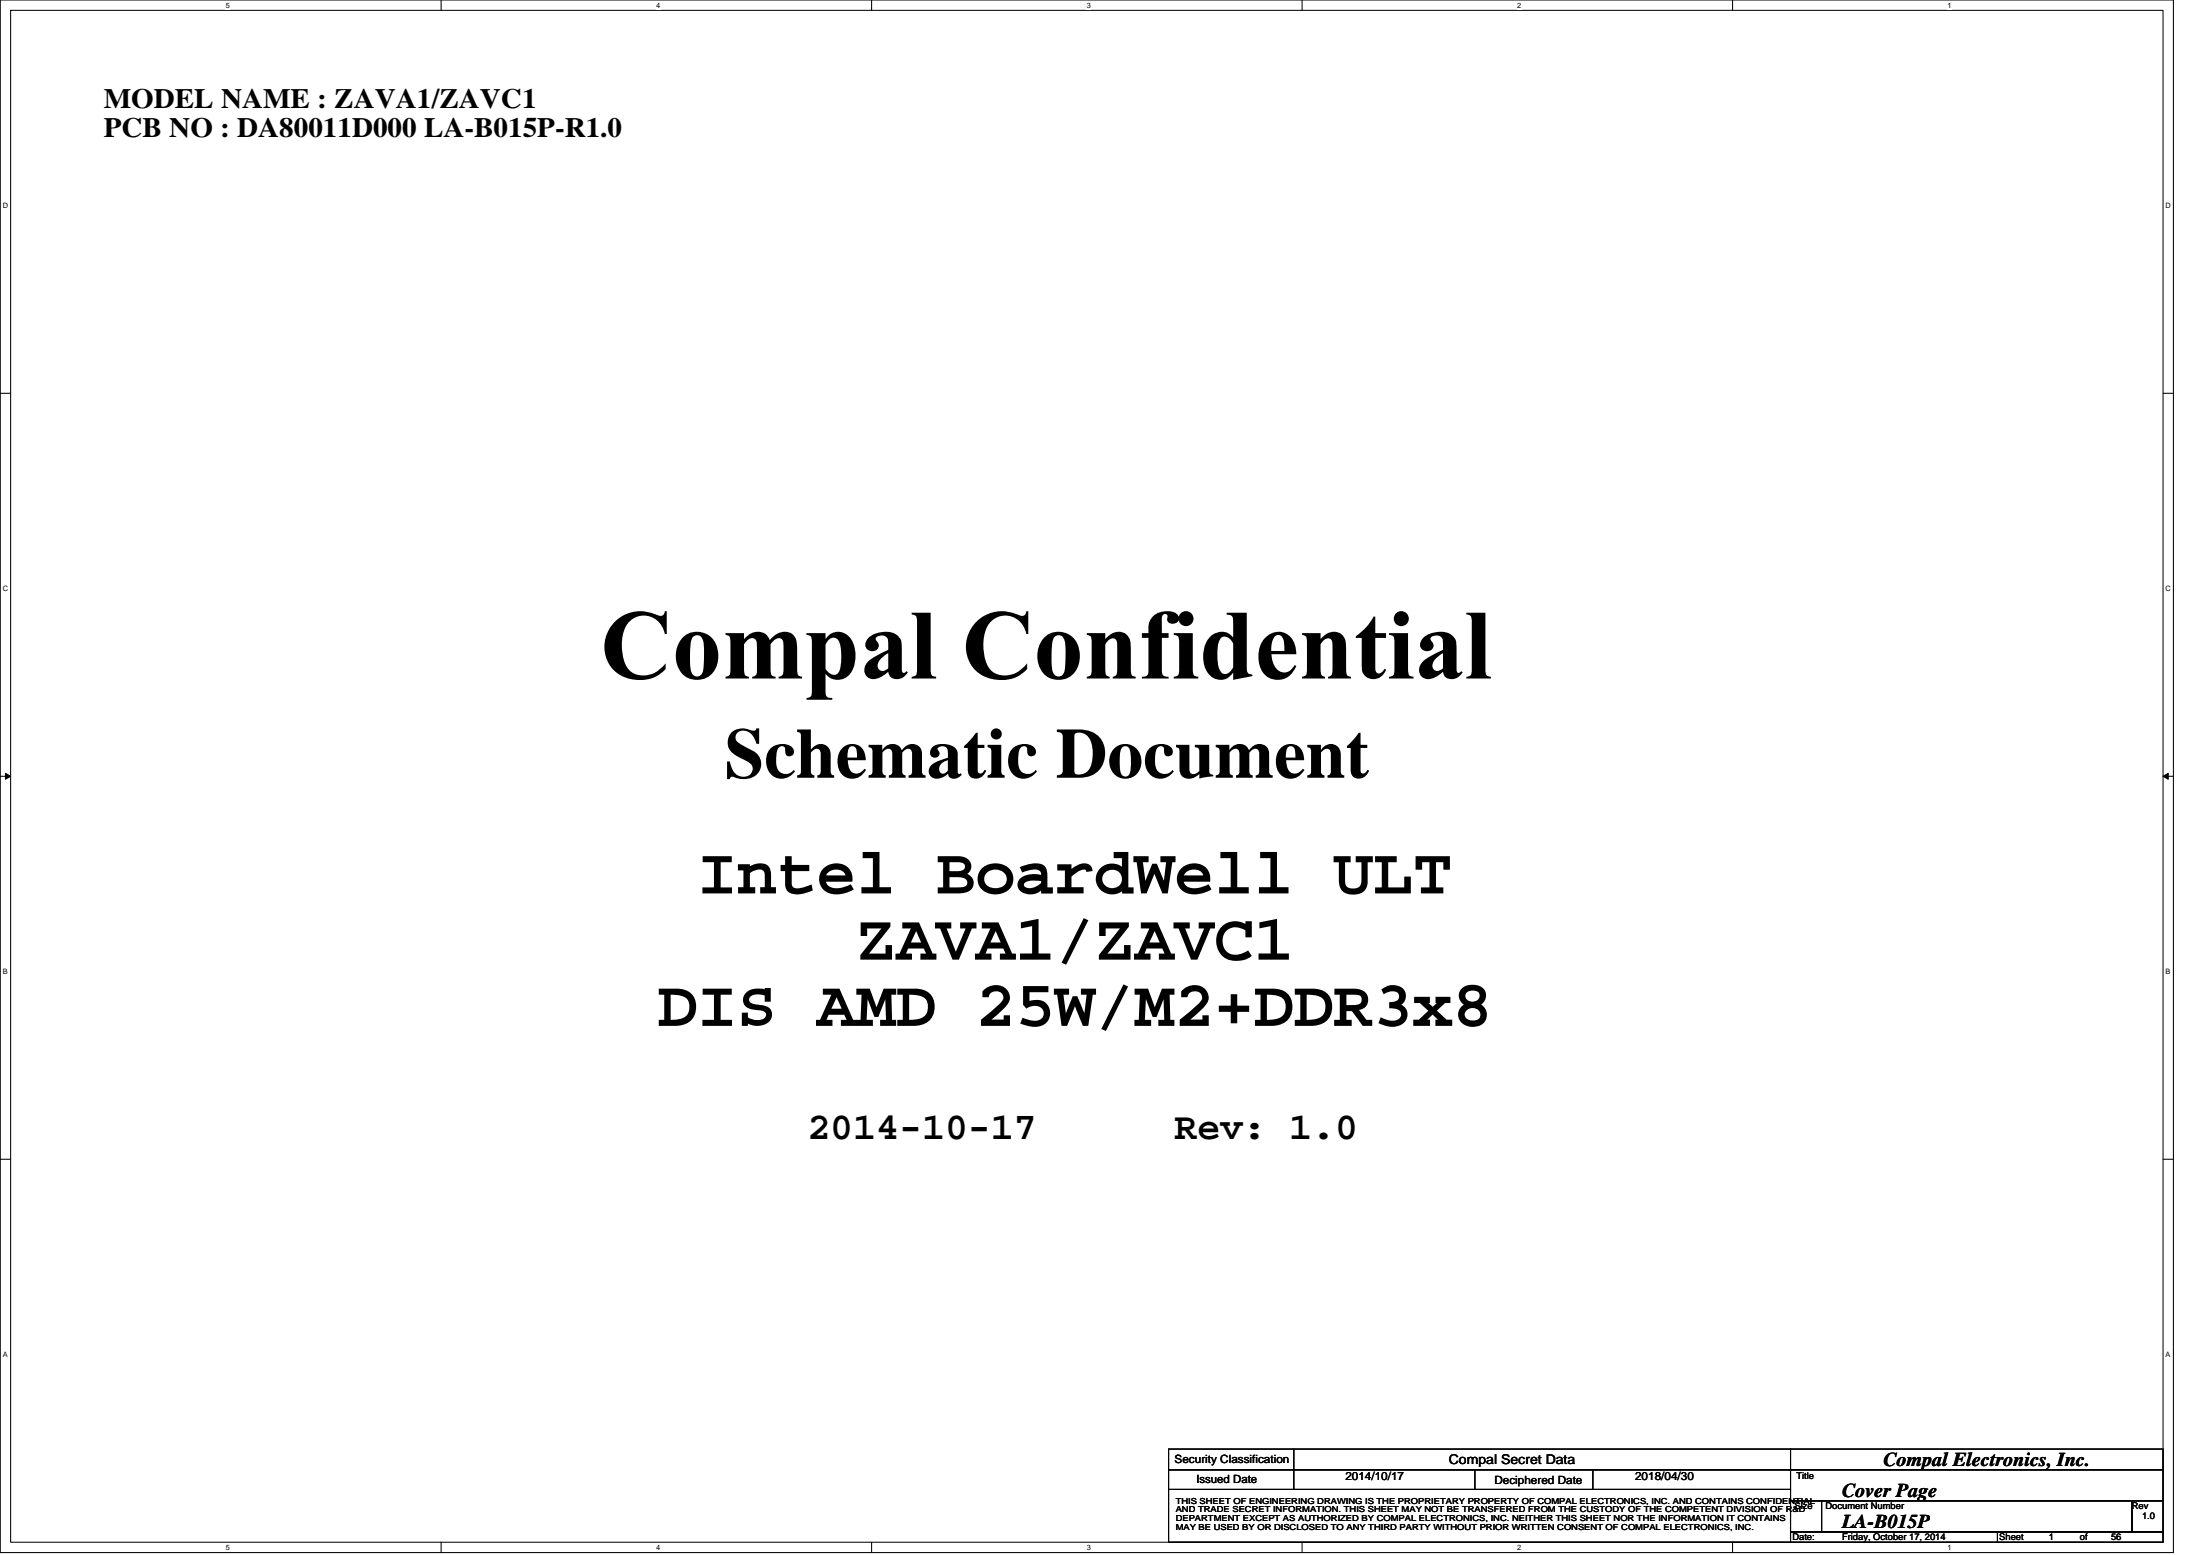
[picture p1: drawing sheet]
<svg xmlns="http://www.w3.org/2000/svg" width="297mm" height="210mm" viewBox="0 0 297 210" stroke-linecap="round" stroke-linejoin="round" font-family="sans-serif">
<path d="M0 0h293.4v209.6h-293.4zM1.4 1.4h290.6v206.8h-290.6z" fill="none" stroke="#000" stroke-width=".14"/>
<g fill="#fff">
<path d="M30.5 .1h.6v1.2h-.6z"/>
<path d="M30.5 208.3h.6v1.1h-.6z"/>
</g>
<path d="M59.6 0v1.4M59.6 208.2v1.4" fill="none" stroke="#000" stroke-width=".14"/>
<g fill="#fff">
<path d="M88.6 .1h.6v1.2h-.6z"/>
<path d="M88.6 208.3h.6v1.1h-.6z"/>
</g>
<path d="M117.7 0v1.4M117.7 208.2v1.4" fill="none" stroke="#000" stroke-width=".14"/>
<g fill="#fff">
<path d="M146.7 .1h.6v1.2h-.6z"/>
<path d="M146.7 208.3h.6v1.1h-.6z"/>
</g>
<path d="M175.8 0v1.4M175.8 208.2v1.4" fill="none" stroke="#000" stroke-width=".14"/>
<g fill="#fff">
<path d="M204.9 .1h.5v1.2h-.5z"/>
<path d="M204.9 208.3h.5v1.1h-.5z"/>
</g>
<path d="M233.9 0v1.4M233.9 208.2v1.4" fill="none" stroke="#000" stroke-width=".14"/>
<g fill="#fff">
<path d="M263 .1h.5v1.2h-.5z"/>
<path d="M263 208.3h.5v1.1h-.5z"/>
<path d="M.4 27.2h.7v1.2h-.7z"/>
<path d="M292.4 27.2h.7v1.2h-.7z"/>
<path d="M.4 78.9h.7v1.2h-.7z"/>
<path d="M292.4 78.9h.7v1.2h-.7z"/>
</g>
<path d="M0 53.1h1.4M292 53.1h1.4" fill="none" stroke="#000" stroke-width=".14"/>
<g fill="#fff">
<path d="M.4 130.6h.7v1.2h-.7z"/>
<path d="M292.4 130.6h.7v1.2h-.7z"/>
</g>
<path d="M0 104.8h1.4M.7 104.4l.7 .4-.7 .4zM292 104.8l.7-.4v.8zM292 104.8h1.4" fill="none" stroke="#000" stroke-width=".14"/>
<path d="M.7 104.4l.7 .4-.7 .4zM292 104.8l.7-.4v.8z" fill="#000"/>
<g fill="#fff">
<path d="M.4 182.3h.7v1.1h-.7z"/>
<path d="M292.4 182.3h.7v1.1h-.7z"/>
</g>
<g fill="none" stroke="#000" stroke-width=".14">
<path d="M0 156.5h1.4M292 156.5h1.4M157.8 195.6h84v2.8h-84zM157.8 198.4h84v2.7h-84zM174.7 195.6v5.5M199.1 198.4v2.7M215.1 198.4v2.7M241.8 195.6h50.2v2.8h-50.2zM241.8 198.4h50.2v4.2h-50.2zM157.8 201.1h84v7.1h-84zM241.8 202.6h4.1v4.2h-4.1zM241.8 206.8h27.9v1.4h-27.9z"/>
<path d="M245.9 202.6h42v4.2h-42zM269.7 206.8h22.3v1.4h-22.3zM287.9 202.6h4.1v4.2h-4.1z"/>
</g>
<path d="M82.9 84.1a5.1 5.1 0 0 1 6.1-1 .58 .58 0 0 0 .8-.6h.2v3.1h-.2a2.85 2.85 0 0 0-2.9-2.5 2.85 2.85 0 0 0-2.8 2.6 6 6 0 0 0 .9 4.8 3.2 3.2 0 0 0 4.6-.6l.3-.4v.8a5 5 0 0 1-7.7-.7 4.7 4.7 0 0 1 .7-5.5zM92.3 85.9a2.89 2.89 0 0 1 3.2-.2 2.89 2.89 0 0 1 1.5 2.8 2.89 2.89 0 0 1-2.9 3.3 2.89 2.89 0 0 1-2.9-3.2 3.5 3.5 0 0 1 1.1-2.7zM93.5 86a5.1 5.1 0 0 0-.3 2.6 4.3 4.3 0 0 0 .4 2.5 .8 .8 0 0 0 .8 .2 .8 .8 0 0 0 .5-.8l.1-.3a12.4 12.4 0 0 0-.2-4 .77 .77 0 0 0-1.3-.2zM98 85.5h2.5v.8a2.06 2.06 0 0 1 3.2-.4l.2 .5a2.28 2.28 0 0 1 3.1-.8 2.31 2.31 0 0 1 .6 2.1v2.6a.85 .85 0 0 0 .5 1h.2v.3h-3.2v-.3a.65 .65 0 0 0 .7-.7v-3.6a.67 .67 0 0 0-.4-.8 .67 .67 0 0 0-.8 .1l-.6 .7v3.3a.89 .89 0 0 0 .5 1h.2v.3h-3.1v-.3a.64 .64 0 0 0 .6-.7v-3.7a.7 .7 0 0 0-.4-.7 .7 .7 0 0 0-.9 .2l-.4 .6v3.3a.92 .92 0 0 0 .4 1h.2v.3h-3.1v-.3a.61 .61 0 0 0 .6-.6v-3.9a.85 .85 0 0 0-.4-1l-.2-.1zM108.9 85.5h2.6v.8a2.06 2.06 0 0 1 2-1 2.06 2.06 0 0 1 1.7 1.6 4.4 4.4 0 0 1-.6 4.2 2.12 2.12 0 0 1-3.1-.1v2.2a.74 .74 0 0 0 .1 .8 .74 .74 0 0 0 .8 .2v.3h-3.5v-.3a.63 .63 0 0 0 .7-.6v-6.9a.8 .8 0 0 0-.5-1h-.2zM111.9 86.3l-.4 .7v3.3a1.15 1.15 0 0 0 1.6 .6 3.3 3.3 0 0 0 .5-2.3l-.1-1.1a1.65 1.65 0 0 0-.7-1.4h-.6zM117.2 86.2a3.4 3.4 0 0 1 3.8-.5l.4 .3 .3 .6 .1 3.7a.34 .34 0 0 0 .1 .5 .34 .34 0 0 0 .5-.2l.2 .2a1.53 1.53 0 0 1-2.5 .4l-.2-.5a2.53 2.53 0 0 1-2.6 .8 1.46 1.46 0 0 1 .2-2.5l2.4-1.3v-1a.9 .9 0 0 0-.6-.9 .9 .9 0 0 0-1.1 .4l.1 .2a.85 .85 0 0 1 .2 1.2 .85 .85 0 0 1-1.2 .2 .98 .98 0 0 1-.1-1.6zM119 88.9a.95 .95 0 0 0 0 1.7 1.04 1.04 0 0 0 .9-.4v-2zM123.1 82.7h2.6v7.6a.79 .79 0 0 0 .4 1h.3v.3h-3.3v-.3a.63 .63 0 0 0 .7-.6v-6.7a.79 .79 0 0 0-.5-1l-.2-.1zM131.7 84.1a5.1 5.1 0 0 1 6.2-1 .58 .58 0 0 0 .7-.6h.2v3.1h-.2a2.85 2.85 0 0 0-2.9-2.5 2.85 2.85 0 0 0-2.8 2.6 6 6 0 0 0 .9 4.8 3.2 3.2 0 0 0 4.6-.6l.3-.4v.8a5 5 0 0 1-7.7-.7 4.7 4.7 0 0 1 .7-5.5zM141.1 85.9a2.89 2.89 0 0 1 3.2-.2 2.89 2.89 0 0 1 1.5 2.8 2.89 2.89 0 0 1-2.9 3.3 2.89 2.89 0 0 1-2.8-3.2 3.5 3.5 0 0 1 1-2.7zM142.4 86a5.1 5.1 0 0 0-.4 2.6 4.3 4.3 0 0 0 .4 2.5 .8 .8 0 0 0 .8 .2 .8 .8 0 0 0 .5-.8l.1-.3a12.4 12.4 0 0 0-.2-4 .77 .77 0 0 0-1.2-.2zM146.7 85.5h2.5v.8a1.98 1.98 0 0 1 3-.5l.3 .4 .1 .5 .1 3.6a.86 .86 0 0 0 .4 1h.2v.3h-3.1v-.3a.62 .62 0 0 0 .6-.7v-3.5a.67 .67 0 0 0-.2-.8 .67 .67 0 0 0-.9 .1l-.5 .6v3.3a.91 .91 0 0 0 .4 1h.2v.3h-3.1v-.3a.62 .62 0 0 0 .7-.6v-3.9a.84 .84 0 0 0-.4-1l-.3-.1zM155.7 83.1a2.84 2.84 0 0 1 3.1-.3 .8 .8 0 0 1 .2 1.2 .8 .8 0 0 1-1.2 0 1.13 1.13 0 0 1-.2-.9 .45 .45 0 0 0-.6-.1 .45 .45 0 0 0-.1 .5v2h.9v.6h-.9v4.3a.75 .75 0 0 0 .1 .7 .75 .75 0 0 0 .8 .2v.3h-3.6v-.3a.74 .74 0 0 0 .7-.2 .74 .74 0 0 0 .2-.7v-4.3h-.9v-.6h.9v-.8a2.04 2.04 0 0 1 .6-1.6zM159.1 83.5a1.02 1.02 0 0 1 2 0 1.02 1.02 0 0 1-2 0zM158.5 85.5h2.5v4.8a.79 .79 0 0 0 .5 1h.3v.3h-3.3v-.3a.63 .63 0 0 0 .7-.6v-4a.8 .8 0 0 0-.5-1h-.2zM165.6 82.7h2.7l.1 7.7a.62 .62 0 0 0 .7 .7v.2l-2.6 .5v-1a2.05 2.05 0 0 1-2 1 2.05 2.05 0 0 1-1.7-1.4 4.1 4.1 0 0 1 .9-4.7 1.98 1.98 0 0 1 2.8 .3v-2.2a.69 .69 0 0 0-.9-.8zM164.9 86.1a3.7 3.7 0 0 0-.5 2.8l.1 .8a1.22 1.22 0 0 0 .9 1.3 1.4 1.4 0 0 0 1.1-.9v-3.2a1.14 1.14 0 0 0-1.6-.8zM170.7 86.2a2.33 2.33 0 0 1 2.5-.9 2.33 2.33 0 0 1 1.7 1.9l.1 1.1h-3.3a2.42 2.42 0 0 0 1.4 2.4 1.58 1.58 0 0 0 1.7-.9l.2 .1a2.6 2.6 0 0 1-2.9 1.8 2.6 2.6 0 0 1-2.2-2.6 3.7 3.7 0 0 1 .8-2.9zM172.2 85.9a2.77 2.77 0 0 0-.6 2h1.8v-1.2l-.2-.5a.65 .65 0 0 0-1-.3zM175.8 85.5h2.5v.8a1.98 1.98 0 0 1 3-.5l.3 .4 .1 .5v3.6a.86 .86 0 0 0 .5 1h.2v.3h-3.1v-.3a.62 .62 0 0 0 .6-.7v-3.5a.67 .67 0 0 0-.2-.8 .67 .67 0 0 0-.9 .1l-.5 .6v3.3a.91 .91 0 0 0 .4 1h.2v.3h-3.1v-.3a.62 .62 0 0 0 .7-.6v-3.9a.84 .84 0 0 0-.5-1l-.2-.1zM185.5 83.2h.2v2.3h1.4v.6h-1.4v4.1a.56 .56 0 0 0 .3 .7 .56 .56 0 0 0 .8-.3l.1-.3 .2 .1a1.67 1.67 0 0 1-1.9 1.3 1.67 1.67 0 0 1-1.3-1.8v-3.8h-.8v-.2a7.6 7.6 0 0 0 2.4-2.7zM188.2 83.5a1.02 1.02 0 0 1 2 0 1.02 1.02 0 0 1-2 0zM187.5 85.5h2.6v4.8a.79 .79 0 0 0 .5 1h.3v.3h-3.4v-.3a.63 .63 0 0 0 .8-.6v-4a.8 .8 0 0 0-.5-1h-.3zM192.1 86.2a3.4 3.4 0 0 1 3.8-.5l.4 .3 .3 .6 .1 3.7a.34 .34 0 0 0 .1 .5 .34 .34 0 0 0 .5-.2l.2 .2a1.53 1.53 0 0 1-2.5 .4l-.2-.5a2.53 2.53 0 0 1-2.6 .8 1.46 1.46 0 0 1 .2-2.5l2.4-1.3v-1a.9 .9 0 0 0-.6-.9 .9 .9 0 0 0-1.1 .4l.1 .2a.85 .85 0 0 1 .2 1.2 .85 .85 0 0 1-1.2 .2 .98 .98 0 0 1-.1-1.6zM193.9 88.9a.95 .95 0 0 0 0 1.7 1.04 1.04 0 0 0 .9-.4v-2zM198 82.7h2.6v7.6a.79 .79 0 0 0 .4 1h.3v.3h-3.3v-.3a.63 .63 0 0 0 .7-.6v-6.7a.79 .79 0 0 0-.5-1l-.2-.1z" fill="#000"/>
<text font-size="9.6" x="97.8" y="105">Schematic Document</text>
<g font-size="8.9">
<text x="94.2" y="120.6">Intel BoardWell ULT</text>
<text x="115.6" y="129.5">ZAVA1/ZAVC1</text>
<text x="88.8" y="138.5">DIS AMD 25W/M2+DDR3x8</text>
</g>
<g font-size="5.2">
<text x="109" y="153.8">2014-10-17</text>
<text x="158.6" y="153.8">Rev: 1.0</text>
</g>
<g font-size="3.8">
<text x="14" y="14.5">MODEL NAME : ZAVA1/ZAVC1</text>
<text x="14" y="18.5">PCB NO : DA80011D000 LA-B015P-R1.0</text>
</g>
<g font-size="2.7">
<text x="254.3" y="197.9">Compal Electronics, Inc.</text>
<text x="248.7" y="202.1">Cover Page</text>
<text x="248.7" y="206.3">LA-B015P</text>
</g>
<text font-size="1.8" x="195.6" y="197.6">Compal Secret Data</text>
<g font-size="1.5">
<text x="158.6" y="197.5">Security Classification</text>
<text x="161.5" y="200.2">Issued Date</text>
<text x="181.6" y="199.8">2014/10/17</text>
<text x="201.8" y="200.3">Deciphered Date</text>
<text x="220.8" y="199.8">2018/04/30</text>
</g>
<g font-size="1.3">
<text x="242.3" y="203.7">Size</text>
<text x="242.6" y="199.6">Title</text>
<text x="246.5" y="203.7">Document Number</text>
<text x="287.8" y="203.7">Rev</text>
<text x="242" y="207.9">Date:</text>
<text x="248.7" y="207.9">Friday, October 17, 2014</text>
<text x="269.9" y="207.9">Sheet</text>
<text x="276.6" y="207.9">1</text>
<text x="280.8" y="207.9">of</text>
<text x="285" y="207.9">56</text>
<text x="289.2" y="205.1">1.0</text>
</g>
<g font-size="1.1">
<text x="158.7" y="203">THIS SHEET OF ENGINEERING DRAWING IS THE PROPRIETARY PROPERTY OF COMPAL ELECTRONICS, INC. AND CONTAINS CONFIDENTIAL</text>
<text x="158.7" y="204.2">AND TRADE SECRET INFORMATION. THIS SHEET MAY NOT BE TRANSFERED FROM THE CUSTODY OF THE COMPETENT DIVISION OF R&amp;D</text>
<text x="158.7" y="205.3">DEPARTMENT EXCEPT AS AUTHORIZED BY COMPAL ELECTRONICS, INC. NEITHER THIS SHEET NOR THE INFORMATION IT CONTAINS</text>
<text x="158.7" y="206.5">MAY BE USED BY OR DISCLOSED TO ANY THIRD PARTY WITHOUT PRIOR WRITTEN CONSENT OF COMPAL ELECTRONICS, INC.</text>
</g>
<g font-size="1">
<text x="30.5" y="1">5</text>
<text x="88.6" y="1">4</text>
<text x="146.7" y="1">3</text>
<text x="204.8" y="1">2</text>
<text x="263" y="1">1</text>
<text x=".4" y="28.1">D</text>
<text x="292.4" y="28.1">D</text>
<text x=".4" y="79.8">C</text>
<text x="292.4" y="79.8">C</text>
<text x=".4" y="131.5">B</text>
<text x="292.4" y="131.5">B</text>
<text x=".4" y="183.2">A</text>
<text x="292.4" y="183.2">A</text>
<text x="30.5" y="209.2">5</text>
<text x="88.6" y="209.2">4</text>
<text x="146.7" y="209.2">3</text>
<text x="204.8" y="209.2">2</text>
<text x="263" y="209.2">1</text>
</g>
</svg>
